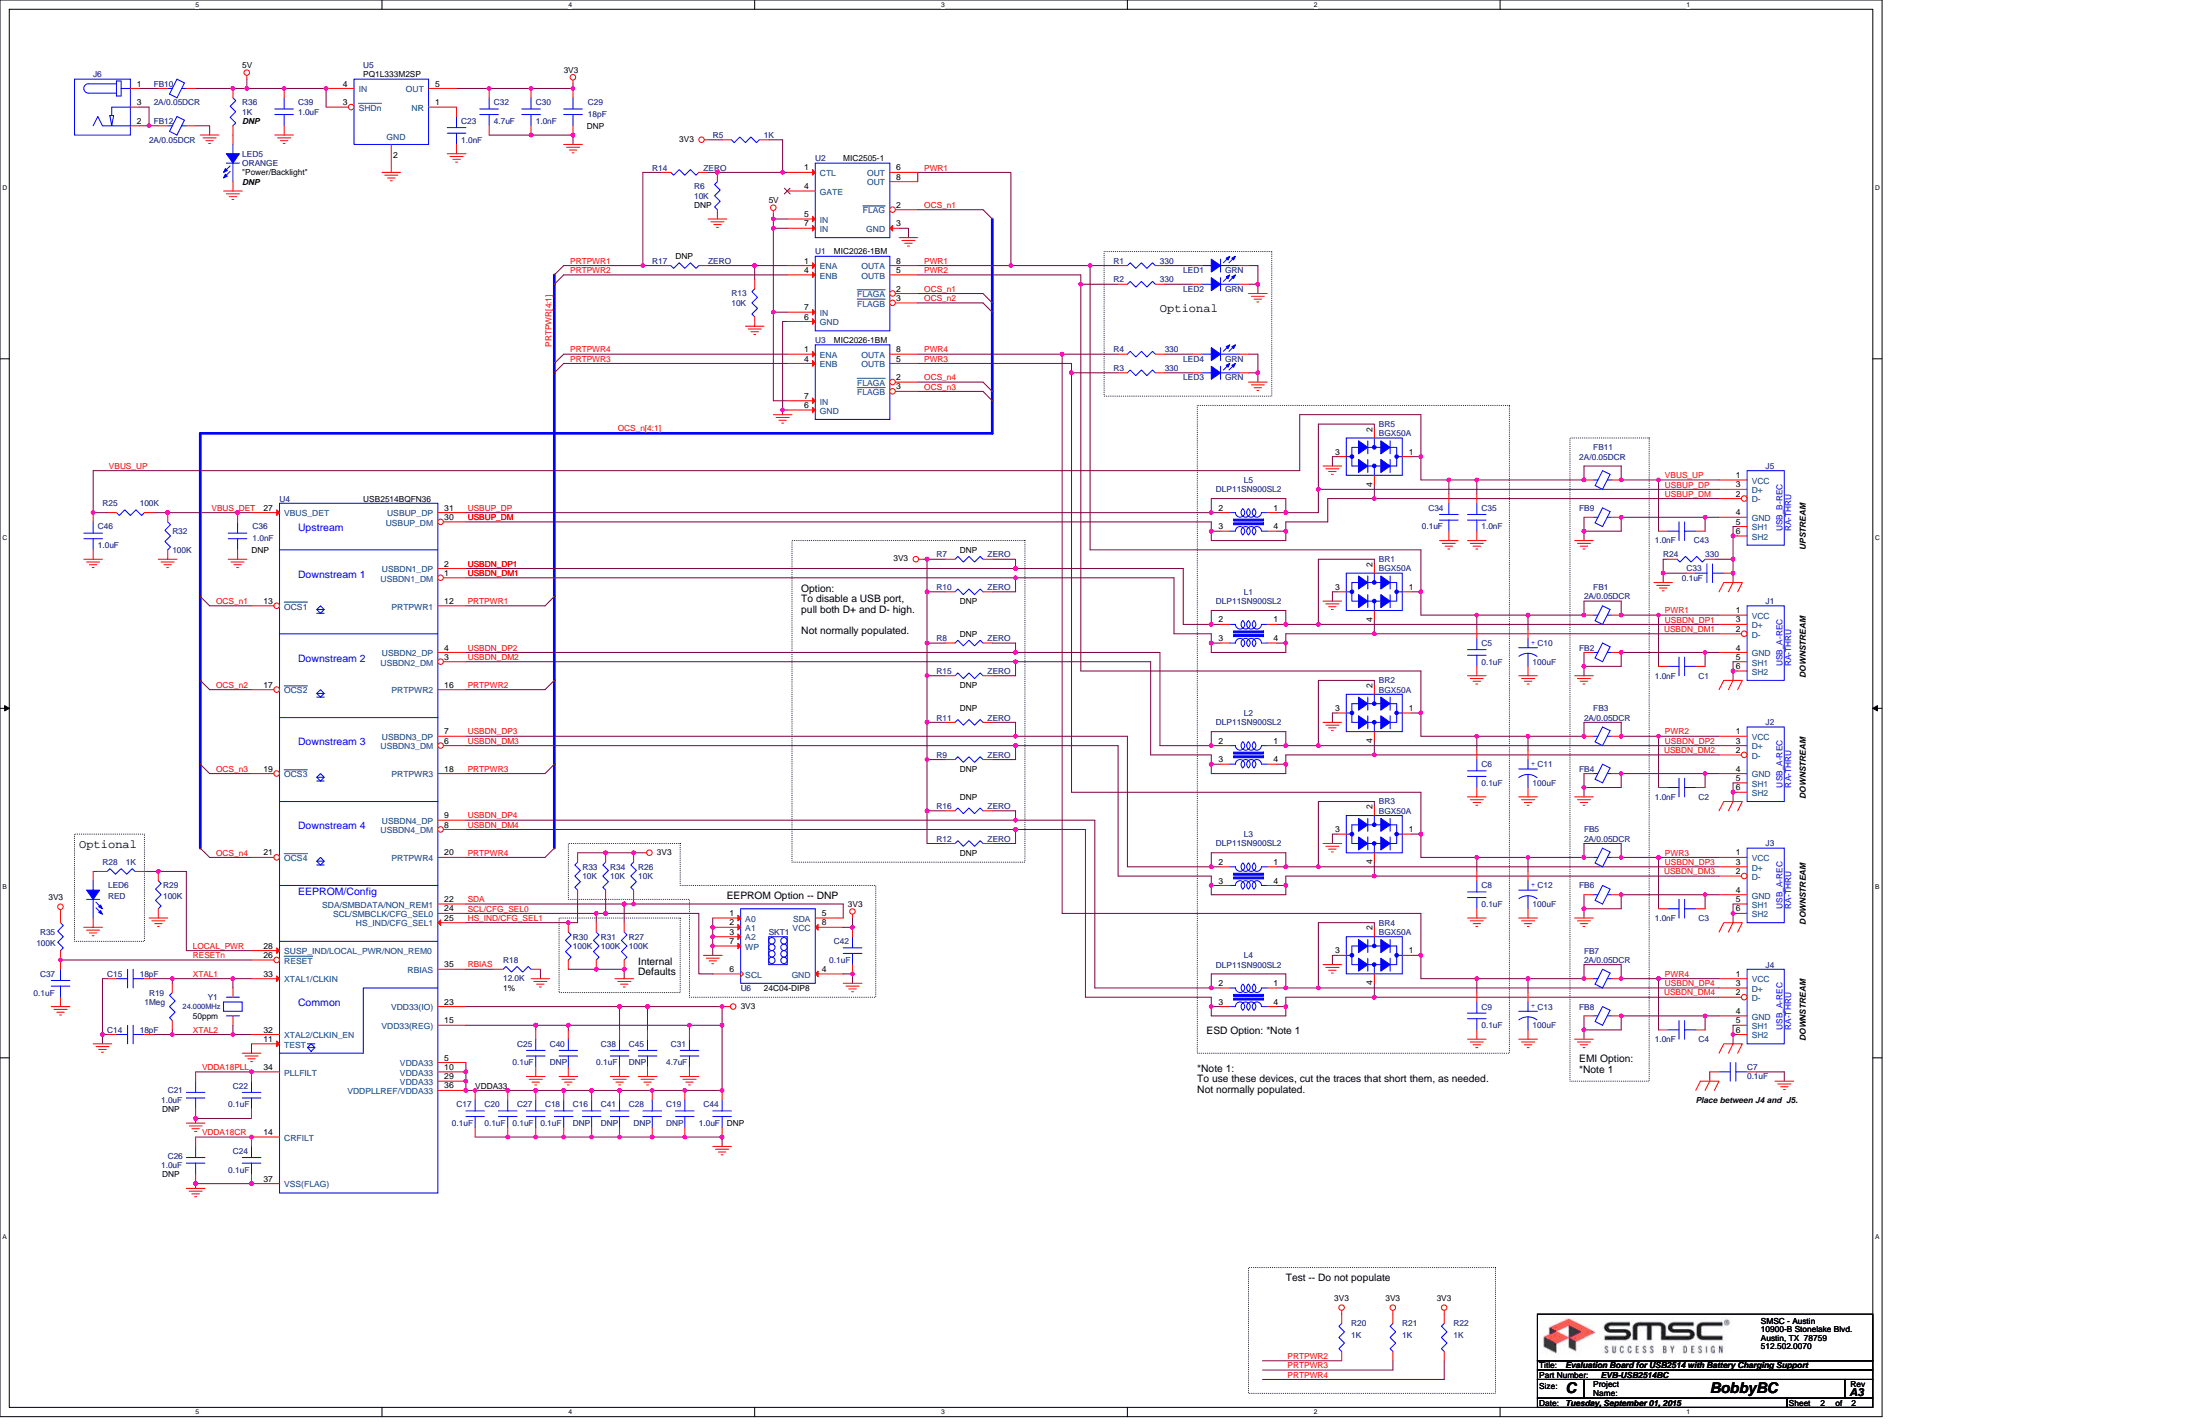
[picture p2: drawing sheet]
# OrCAD Capture schematic EVB-USB2514BC_A3.DSN

## Sheets
1 Page 2 - USB2514B: size C; title: Evaluation Board for USB2514 with Battery Charging Support; rev: A3; note: EVB-USB2514BC
2 Page 1 - Title Sheet

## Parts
BR1  BGX50A  [SOT143]
BR2  BGX50A  [SOT143]
BR3  BGX50A  [SOT143]
BR4  BGX50A  [SOT143]
BR5  BGX50A  [SOT143]
C1  1.0nF  [SMD_0402]
C2  1.0nF  [SMD_0402]
C3  1.0nF  [SMD_0402]
C4  1.0nF  [SMD_0402]
C5  0.1uF  [SMD_0402]
C6  0.1uF  [SMD_0402]
C7  0.1uF  [SMD_0402]
C8  0.1uF  [SMD_0402]
C9  0.1uF  [SMD_0402]
C10  100uF  [CAPE_RAD_5_SMT]
C11  100uF  [CAPE_RAD_5_SMT]
C12  100uF  [CAPE_RAD_5_SMT]
C13  100uF  [CAPE_RAD_5_SMT]
C14  18pF  [SMD_0402]
C15  18pF  [SMD_0402]
C16  DNP  [SMD_0402]
C17  0.1uF  [SMD_0402]
C18  0.1uF  [SMD_0402]
C19  DNP  [SMD_0402]
C20  0.1uF  [SMD_0402]
C21  1.0uF  [SMD_0402]
C22  0.1uF  [SMD_0402]
C23  1.0nF  [SMD_0402]
C24  0.1uF  [SMD_0402]
C25  0.1uF  [SMD_0402]
C26  1.0uF  [SMD_0402]
C27  0.1uF  [SMD_0402]
C28  DNP  [SMD_0402]
C29  18pF  [SMD_0402]
C30  1.0nF  [SMD_0402]
C31  4.7uF  [SMD_0603]
C32  4.7uF  [SMD_0603]
C33  0.1uF  [SMD_0402]
C34  0.1uF  [SMD_0402]
C35  1.0nF  [SMD_0402]
C36  1.0nF  [SMD_0402]
C37  0.1uF  [SMD_0402]
C38  0.1uF  [SMD_0402]
C39  1.0uF  [SMD_0603]
C40  DNP  [SMD_0402]
C41  DNP  [SMD_0402]
C42  0.1uF  [SMD_0402]
C43  1.0nF  [SMD_0402]
C44  1.0uF  [SMD_0603]
C45  DNP  [SMD_0402]
C46  1.0uF  [SMD_0603]
FB1  2A/0.05DCR  [SMD_0603]
FB2  2A/0.05DCR  [SMD_0603]
FB3  2A/0.05DCR  [SMD_0603]
FB4  2A/0.05DCR  [SMD_0603]
FB5  2A/0.05DCR  [SMD_0603]
FB6  2A/0.05DCR  [SMD_0603]
FB7  2A/0.05DCR  [SMD_0603]
FB8  2A/0.05DCR  [SMD_0603]
FB9  2A/0.05DCR  [SMD_0603]
FB10  2A/0.05DCR  [SMD_0603]
FB11  2A/0.05DCR  [SMD_0603]
FB12  2A/0.05DCR  [SMD_0603]
J1  CONN_4P  [AMP_787616-x]
J2  CONN_4P  [AMP_787616-x]
J3  CONN_4P  [AMP_787616-x]
J4  CONN_4P  [AMP_787616-x]
J5  SKT_USB-B_THRU_RA  [AMP_787780-1]
J6  SKT_PWR_2R0mm_4A_THRU_RA  [CUI_PJ002AH]
L1  DLP11SN900SL2  [MURATA_DLW21S]
L2  DLP11SN900SL2  [MURATA_DLW21S]
L3  DLP11SN900SL2  [MURATA_DLW21S]
L4  DLP11SN900SL2  [MURATA_DLW21S]
L5  DLP11SN900SL2  [MURATA_DLW21S]
LED1  GRN  [LUMEX_SSF-LXH103XX]
LED2  GRN  [LUMEX_SSF-LXH103XX]
LED3  GRN  [LUMEX_SSF-LXH103XX]
LED4  GRN  [LUMEX_SSF-LXH103XX]
LED5  ORANGE  [LED/RA]
LED6  RED  [LED_0603]
R1  330  [SMD_0603]
R2  330  [SMD_0603]
R3  330  [SMD_0603]
R4  330  [SMD_0603]
R5  1K  [SMD_0603]
R6  10K  [SMD_0603]
R7  ZERO  [SMD_0603]
R8  ZERO  [SMD_0603]
R9  ZERO  [SMD_0603]
R10  ZERO  [SMD_0603]
R11  ZERO  [SMD_0603]
R12  ZERO  [SMD_0603]
R13  10K  [SMD_0603]
R14  ZERO  [SMD_0603]
R15  ZERO  [SMD_0603]
R16  ZERO  [SMD_0603]
R17  ZERO  [SMD_0603]
R18  12.0K  [SMD_0603]
R19  1Meg  [SMD_0603]
R20  1K  [SMD_0603]
R21  1K  [SMD_0603]
R22  1K  [SMD_0603]
R24  330  [SMD_0603]
R25  100K  [SMD_0603]
R26  10K  [SMD_0603]
R27  100K  [SMD_0603]
R28  1K  [SMD_0603]
R29  100K  [SMD_0603]
R30  100K  [SMD_0603]
R31  100K  [SMD_0603]
R32  100K  [SMD_0603]
R33  10K  [SMD_0603]
R34  10K  [SMD_0603]
R35  100K  [SMD_0603]
R36  1K  [SMD_0603]
SKT1  DIP8_LEAF
U1  MIC2026-1_SO8  [SO8]
U2  2A  [SO8]
U3  MIC2026-1_SO8  [SO8]
U4  USB2514B_QFN36_MIN  [QFP_6X6_36]
U5  PQ1L333M2SP_SOT89-5  [SOT89-5]
U6  24C04_1.8V_SO8  [DIP8]
Y1  24.000MHz  [HC-49SMT]

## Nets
3V3: C16.1 C17.1 C18.1 C19.1 C20.1 C25.1 C27.1 C28.1 C29.1 C30.1 C31.1 C32.1 C38.1 C40.1 C41.1 C42.1 C44.1 C45.1 R5.2 R7.1 R8.1 R9.1 R10.1 R11.1 R12.1 R15.1 R16.1 R20.2 R21.2 R22.2 R26.2 R33.2 R34.2 R35.1 U4.5(VDDA33) U4.10(VDDA33) U4.15(VDD33(REG)) U4.23(VDD33(IO)) U4.29(VDDA33) U4.36(VDDPLLREF/VDDA33) U5.5(OUT) U6.8(VCC)
5V: C39.1 FB10.2 R36.1 U1.7(IN) U2.5(IN) U2.7(IN) U3.7(IN) U5.3(~{SHDn}) U5.4(IN)
GND: BR1.3 BR2.3 BR3.3 BR4.3 BR5.3 C1.1 C2.1 C3.1 C4.1 C5.2 C6.2 C7.1 C8.2 C9.2 C10.2 C11.2 C12.2 C13.2 C14.2 C15.2 C16.2 C17.2 C18.2 C19.2 C20.2 C21.2 C22.2 C23.2 C24.2 C25.2 C26.2 C27.2 C28.2 C29.2 C30.2 C31.2 C32.2 C33.1 C34.2 C35.2 C36.1 C37.2 C38.2 C39.2 C40.2 C41.2 C42.2 C43.1 C44.2 C45.2 C46.2 FB2.1 FB2.2 FB4.1 FB4.2 FB6.1 FB6.2 FB8.1 FB8.2 FB9.1 FB9.2 FB12.2 J1.4(GND) J2.4(GND) J3.4(GND) J4.4(GND) J5.4(GND) LED1.K(CATHODE) LED2.K(CATHODE) LED3.K(CATHODE) LED4.K(CATHODE) LED5.K(CATHODE) LED6.K(CATHODE) R6.2 R13.2 R18.2 R24.1 R27.2 R29.1 R30.2 R31.2 R32.2 U1.6(GND) U2.3(GND) U3.6(GND) U4.11(TEST) U4.37(VSS(FLAG)) U5.2(GND) U6.1(A0) U6.2(A1) U6.3(A2) U6.4(GND) U6.7(WP) Y1.3(GND)
GND_EARTH: C7.2 C33.2 J1.5(SH1) J1.6(SH2) J2.5(SH1) J2.6(SH2) J3.5(SH1) J3.6(SH2) J4.5(SH1) J4.6(SH2) J5.5(SH1) J5.6(SH2) R24.2
VBUS_DET: C36.2 R25.1 R32.1 U4.27(VBUS_DET)
VBUS_UP: BR5.1 C34.1 C35.1 C43.2 C46.1 FB11.1 FB11.2 J5.1(VCC) R25.2
VDDA18CR: C24.1 C26.1 U4.14(CRFILT)
VDDA18PLL: C21.1 C22.1 U4.34(PLLFILT)
HS_IND/CFG_SEL1: R30.1 R33.1 U4.25(HS_IND/CFG_SEL1)
LOCAL_PWR: R28.2 R29.2 U4.28(SUSP_IND/LOCAL_PWR/NON_REM0)
OCS_n1: U1.2(~{FLAGA}) U2.2(~{FLAG}) U4.13(~{OCS1})
OCS_n2: U1.3(~{FLAGB}) U4.17(~{OCS2})
OCS_n3: U3.3(~{FLAGB}) U4.19(~{OCS3})
OCS_n4: U3.2(~{FLAGA}) U4.21(~{OCS4})
PRTPWR1: R14.2 R17.2 U4.12(PRTPWR1)
PRTPWR2: R20.1 U1.4(ENB) U4.16(PRTPWR2)
PRTPWR3: R21.1 U3.4(ENB) U4.18(PRTPWR3)
PRTPWR4: R22.1 U3.1(ENA) U4.20(PRTPWR4)
PWR1: BR1.1 C1.2 C5.1 C10.1 FB1.1 FB1.2 J1.1(VCC) R1.1 U1.8(OUTA) U2.6(OUT) U2.8(OUT)
PWR2: BR2.1 C2.2 C6.1 C11.1 FB3.1 FB3.2 J2.1(VCC) R2.1 U1.5(OUTB)
PWR3: BR3.1 C3.2 C8.1 C12.1 FB5.1 FB5.2 J3.1(VCC) R3.1 U3.5(OUTB)
PWR4: BR4.1 C4.2 C9.1 C13.1 FB7.1 FB7.2 J4.1(VCC) R4.1 U3.8(OUTA)
RBIAS: R18.1 U4.35(RBIAS)
RESETn: C37.1 R35.2 U4.26(~{RESET})
SCL/CFG_SEL0: R31.1 R34.1 U4.24(SCL/SMBCLK/CFG_SEL0) U6.6(SCL)
SDA: R26.1 R27.1 U4.22(SDA/SMBDATA/NON_REM1) U6.5(SDA)
USBDN_DM1: BR1.4 J1.2(D-) L1.3 L1.4 R10.2 U4.1(USBDN1_DM)
USBDN_DM2: BR2.4 J2.2(D-) L2.3 L2.4 R15.2 U4.3(USBDN2_DM)
USBDN_DM3: BR3.4 J3.2(D-) L3.3 L3.4 R9.2 U4.6(USBDN3_DM)
USBDN_DM4: BR4.4 J4.2(D-) L4.3 L4.4 R12.2 U4.8(USBDN4_DM)
USBDN_DP1: BR1.2 J1.3(D+) L1.1 L1.2 R7.2 U4.2(USBDN1_DP)
USBDN_DP2: BR2.2 J2.3(D+) L2.1 L2.2 R8.2 U4.4(USBDN2_DP)
USBDN_DP3: BR3.2 J3.3(D+) L3.1 L3.2 R11.2 U4.7(USBDN3_DP)
USBDN_DP4: BR4.2 J4.3(D+) L4.1 L4.2 R16.2 U4.9(USBDN4_DP)
USBUP_DM: BR5.4 J5.2(D-) L5.3 L5.4 U4.30(USBUP_DM)
USBUP_DP: BR5.2 J5.3(D+) L5.1 L5.2 U4.31(USBUP_DP)
XTAL1: C15.1 R19.1 U4.33(XTAL1/CLKIN) Y1.2(X2)
XTAL2: C14.1 R19.2 U4.32(XTAL2/CLKIN_EN) Y1.1(X1)
N29543859: FB12.1 J6.2 J6.3
N34091278: R13.1 R17.1 U1.1(ENA)
N34091284: LED1.A(ANODE) R1.2
N34091294: LED2.A(ANODE) R2.2
N34297303: LED3.A(ANODE) R3.2
N34297993: LED4.A(ANODE) R4.2
N34614025: FB10.1 J6.1
N34682516: LED6.A(ANODE) R28.1
N34899954: R5.1 R6.1 R14.1 U2.1(CTL)
N36160501: LED5.A(ANODE) R36.2
N36160506: C23.1 U5.1(NR)

Not connected (* = marked no-connect by the designer): U2 4(GATE)*

## Notes on the sheets
sheet 1
- "Power/Backlight"
- Optional
- UPSTREAM
- Option:
  To disable a USB port,
  pull both D+ and D- high.
  Not normally populated.
- DOWNSTREAM
- DOWNSTREAM
- Optional
- DOWNSTREAM
- EEPROM Option -- DNP
- Internal
  Defaults
- DOWNSTREAM
- ESD Option: *Note 1
- EMI Option:
  *Note 1
- *Note 1:
  To use these devices, cut the traces that short them, as needed.
  Not normally populated.
- VDDA33
- Place between J4 and  J5.
- Test -- Do not populate
sheet 2
- Revision History
- EVB-USB2514BC
- Revision
- Date
- Revision Summary
- Author
- 01A
- 20090305
- Initial schematic - from EVB-USB2514QFN36_B
- C. Johnson
- 02A
- 20090309
- Reduced # of cap footprints per VDD18 pin to 2, shorted
  around optional EMI and ESD devices, changed port
  disable resistors to 0ohm, grouped and indicated EMI and
  ESD optional devices, added BC test options for all ports.
- C. Johnson
- Customer Evaluation Design for USB2514B,
  QFN36 package
  Self-powered, 4-port USB 2.0 HUB, low-cost,
  Basic feature set PLUS Support for Battery Charging
- A
- 20090310
- Renumbered & released.
- C. Johnson
- A01
- 20091012
- Re-drew with updated symbols.
- C. Johnson
- A1
- 20120216
- Replaced Micrel port power with Maxim programmable 1-4A
  controller.  Added ILIM Resistor to set this new part to 2A.
- J. Hancock
- A2
- 20130731
- DNP'd 1.0uF FILT caps and populated 0.1uF FILT caps.
- J. Hancock
- A3
- 20150901
- Replaced PPC on Port 1 with Micrel part.  Removed trim
  resistor tied to old MAX part.
- J. Hancock
